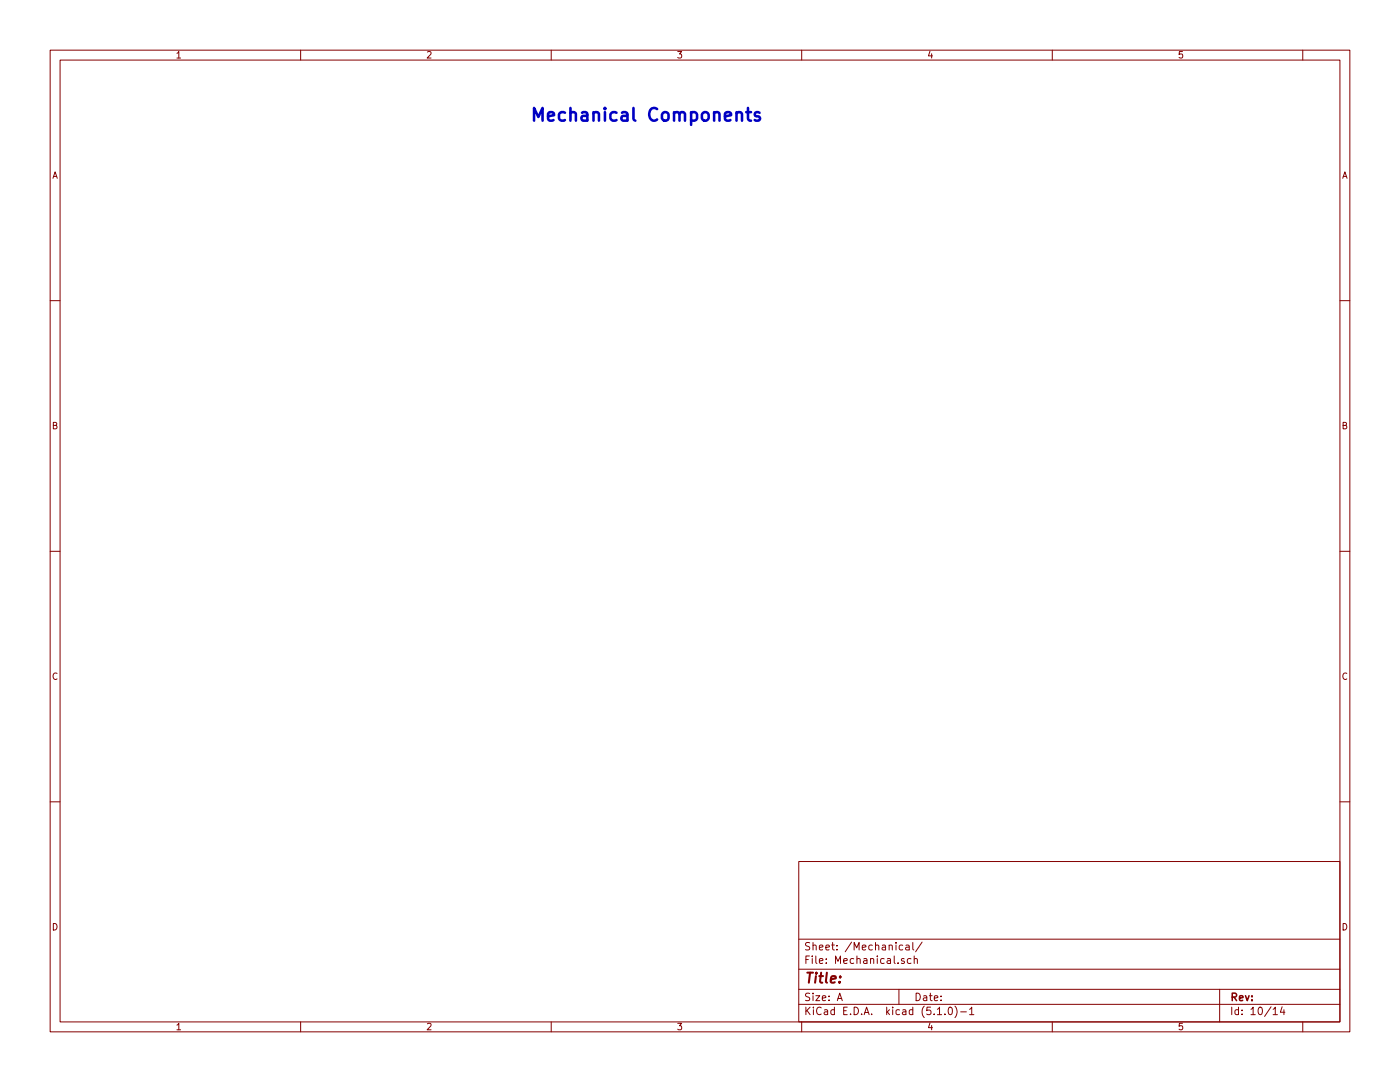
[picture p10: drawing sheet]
<svg xmlns="http://www.w3.org/2000/svg" width="279mm" height="216mm" viewBox="0 0 279 216" stroke-linecap="round" stroke-linejoin="round" font-family="sans-serif">
<g fill="none" stroke="#840000" stroke-width=".2">
<path d="M10 10h259.4v195.9h-259.4zM12 12h255.4v191.9h-255.4zM60 10v2M110 10v2M160 10v2M210 10v2M260 10v2M10 60h2M267.4 60h2M10 110h2M267.4 110h2M10 160h2"/>
<path d="M267.4 160h2M159.4 171.9h108v32h-108zM159.4 197.4h108M159.4 193.4h108M159.4 187.4h108M167.1 199.7l.5-1.5 .5 1.5M167.2 199.2h.8M179.4 197.4v3M180.2 188.6h-.5l-.2 .2 .1 .7h.6M180.4 191.3h-.3l-.2 .2 .1 .2 .4 .1v.4h-.5M180.8 188.6h.6l.1 1M181.5 188.9l-.6 .1-.2 .2 .2 .4 .6-.1"/>
<path d="M181.8 191.3h-.4l-.3 .2 .1 .6 .2 .2 .4-.1M182.2 188.1v1.3l.2 .2M182.4 191.4l.3-.1h.3l.1 1M182.4 190.8v1.5M184 188l-1.3 1.9M243.4 197.4v6.5M60 203.9v2M110 203.9v2M159.4 200.4h108M160 203.9v2M187.1 202.5h.8M188.6 202.3v.2"/>
<path d="M189.4 201.1l.3-.1a.94 .94 0 0 1 0 1.5 .82 .82 0 0 1-.3-1.4zM190.6 200.8a1.71 1.71 0 0 1 0 2.2M191.7 201.9h1.2M193.5 201.4l.4-.4v1.5M193.5 202.5h.9M210 203.9v2M254.1 201.4l.4-.4v1.5M254.1 202.5h.8M255.9 200.9l-.4 1.1h.9M256.2 201.5v1M260 203.9v2"/>
</g>
<path d="M148.9 22.4h1M149.3 21.5v2.2l.1 .3 .5 .1M151.6 22.5l-.6-.1-.4 .3 .1 .4 .9 .2 .1 .3-.1 .4-.3 .1-.7-.1" fill="none" stroke="#0000c2" stroke-width=".51"/>
<text font-size="3.5" fill="#0000c2" x="105.7" y="24.2">Mechanical Components</text>
<text font-size="2.8" fill="#840000" x="160.4" y="196.2">Title:</text>
<g font-size="2.1" fill="#840000">
<text x="160.4" y="189.6">Sheet: /Mechanical/</text>
<text x="160.4" y="192.3">File: Mechanical.sch</text>
<text x="160.4" y="202.5">KiCad E.D.A. kicad (5.1.0)-1</text>
<text x="160.4" y="199.7">Size: A</text>
<text x="182.4" y="199.7">Date:</text>
<text x="245.4" y="199.7">Rev:</text>
<text x="245.4" y="202.5">Id: 10/14</text>
</g>
<g font-size="1.8" fill="#840000">
<text x="35" y="11.6">1</text>
<text x="85" y="11.6">2</text>
<text x="135" y="11.6">3</text>
<text x="185" y="11.6">4</text>
<text x="235" y="11.6">5</text>
<text x="10.4" y="35.6">A</text>
<text x="267.8" y="35.6">A</text>
<text x="10.4" y="85.6">B</text>
<text x="267.8" y="85.6">B</text>
<text x="10.4" y="135.6">C</text>
<text x="267.8" y="135.6">C</text>
<text x="10.4" y="185.6">D</text>
<text x="267.8" y="185.6">D</text>
<text x="35" y="205.5">1</text>
<text x="85" y="205.5">2</text>
<text x="135" y="205.5">3</text>
<text x="185" y="205.5">4</text>
<text x="235" y="205.5">5</text>
</g>
</svg>
